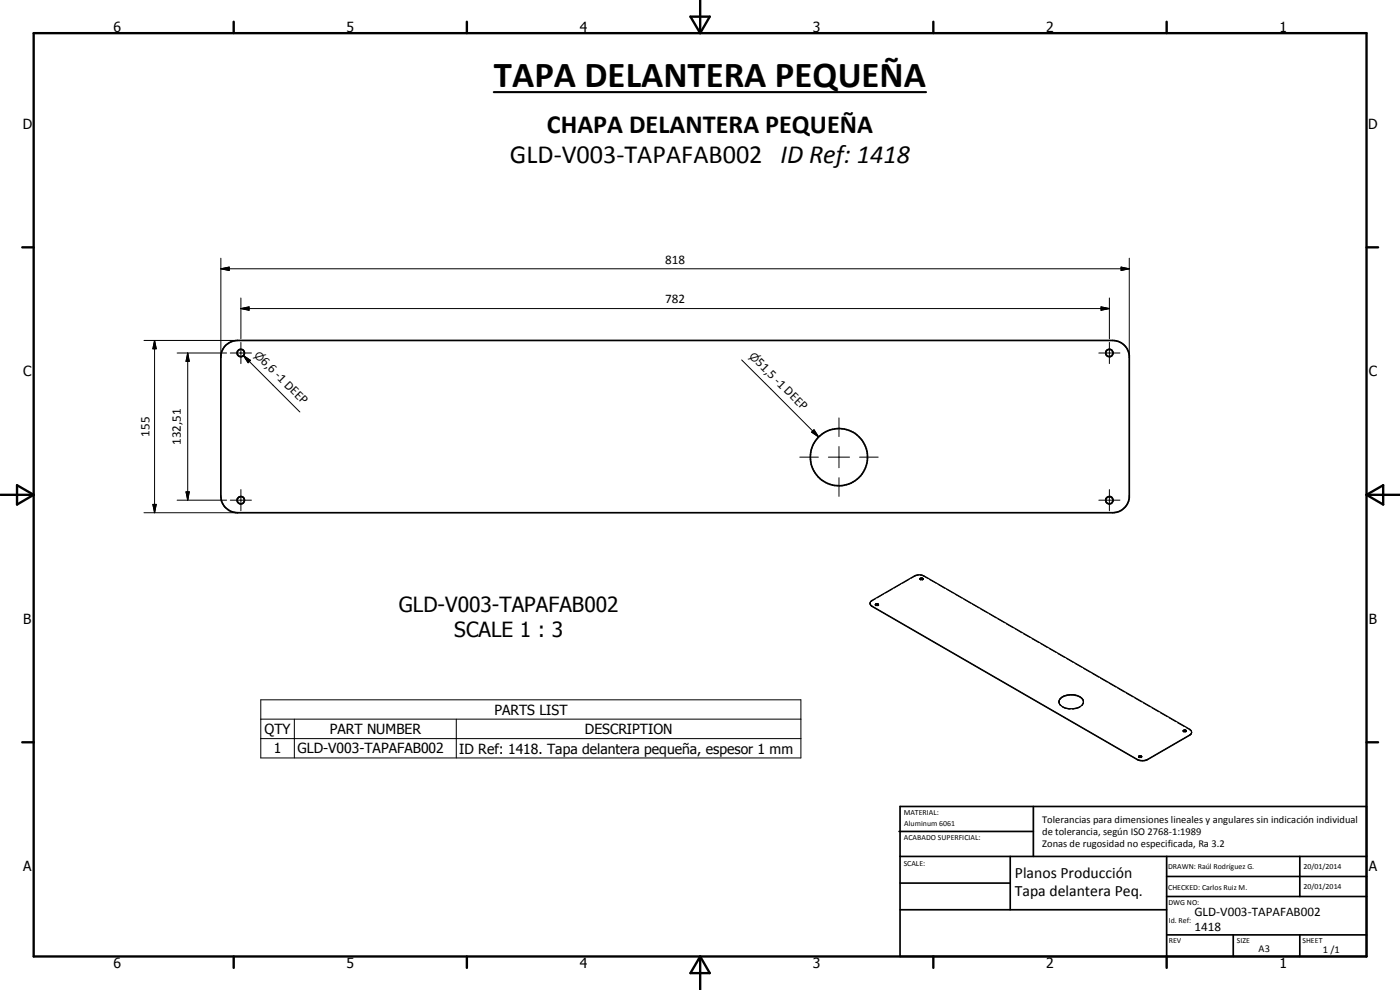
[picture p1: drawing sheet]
<svg xmlns="http://www.w3.org/2000/svg" width="420mm" height="297mm" viewBox="0 0 420 297" stroke-linecap="round" stroke-linejoin="round" font-family="sans-serif">
<g fill="none" stroke="#000" stroke-width=".51">
<path d="M67.6 103.8l1.6-1.2 2.1-.4h262.7a5 5 0 0 1 4.9 4.4v42.8a5 5 0 0 1-4.9 4.4h-262.7a5 5 0 0 1-5-5v-41.6l.2-1.6zM269.8 249.5h40.3M270.1 242h140v45h-140zM270.1 257h140M303.2 257v16M310.1 242v15M350.1 257v30M390.1 257v12M270.1 265h33.1M270.1 273h80M350.1 269h60M350.1 263h60"/>
<path d="M350.1 280.5h60M370.1 280.5v6.5M390.1 280.5v6.5"/>
<circle cx="72.3" cy="105.9" r="1.11"/>
<circle cx="332.9" cy="105.9" r="1.11"/>
<circle cx="251.8" cy="137.2" r="8.6"/>
<circle cx="72.3" cy="150.1" r="1.09"/>
<circle cx="333" cy="150.1" r="1.1"/>
</g>
<g fill="none" stroke="#000" stroke-width=".35">
<path d="M276.1 173.5l.7-.1 .2 .4-.6 .1zM277 173.7l-.6-.2-.3 .2M261.1 181.3v-.5l.4-.5 12.9-7.5a3.1 3.1 0 0 1 3 0l79.6 46 .6 .9M261.1 181.2l.6 .8 79.6 46a3.9 3.9 0 0 0 3.1 0l12.6-7.4 .6-.6M261.2 181.4l.5 .5 79.6 45.9a3.5 3.5 0 0 0 3.1 0l12.6-7.3 .6-.8M262.7 181.4l.3-.2 .6 .2M262.8 181.2a.4 .4 0 0 1 .6-.1 .4 .4 0 0 1 .1 .5l-.8-.1zM325.2 210.4a3.3 3.3 0 0 0-3.8-2l-2.2 .4a1.67 1.67 0 0 0-1.4 1.5 1.67 1.67 0 0 0 1 1.7 5.1 5.1 0 0 0 6.1-.8 1.49 1.49 0 0 0-.8-2.1 5 5 0 0 0-6.1 1l-.2 .5M355.1 219.2l.6-.2 .3 .2a.46 .46 0 0 1-.4 .3 .46 .46 0 0 1-.5-.3zM355.1 219.3l.3-.2 .6 .2M357.6 219.7v.1M341.7 227.1l.5-.3 .4 .3"/>
<path d="M342.6 226.9l-.6-.2-.3 .4M342.6 226.9v.1M342.6 227l-.2 .2-.7-.1"/>
</g>
<g fill="none" stroke="#000" stroke-width=".3">
<path d="M66.3 77.5v29.7M338.9 77.5v29.7M66.3 80.6l2.5-.5v1.1zM66.3 80.6h272.6M72.3 92.6l2.4-.5v1zM72.3 89.4v12.2M72.3 92.6h260.6M330.4 92.1l2.5 .5-2.5 .5zM332.9 89.4v12.2M336.5 80.1l2.4 .5-2.4 .6zM43.2 102.2h28.1M46.4 102.2l.5 2.4h-1z"/>
<path d="M46.4 102.2v51.6M53.2 105.9h14.8M56.3 105.9l.5 2.5h-1zM56.3 105.9v44.2M69.1 105.9h6.4M72.3 102.7v6.4M73.1 106.7l2.1 1.4-.7 .7zM73.1 106.7l16.9 16.9M222.6 108l23.1 23.1M329.8 105.9h6.3M332.9 102.7v6.4M240 137.2h5.6"/>
<path d="M243.6 129.7l.7-.8 1.4 2.2zM244.3 128.9l1.4 2.2-2.1-1.4zM248.6 137.2h6.4M251.8 125.4v5.6M251.8 134v6.3M258 137.2h5.6M43.2 153.8h28.1M45.9 151.3h1l-.5 2.5zM53.2 150.1h14.8M55.8 147.6h1l-.5 2.5zM69.1 150.1h6.4M72.3 146.9v6.3"/>
<path d="M251.8 143.3v5.6M329.8 150.1h6.3M332.9 146.9v6.3M262.8 179.7l-1.4 .8M265.2 178.2l-1.9 1.2M267.8 176.7l-2 1.2M270.3 175.3l-2 1.1M272.9 173.8l-2.1 1.2M275.6 172.6l-2.2 .9M276.1 173.7l.3 .3M276.2 172.6h.1M276.2 172.6l2.2 .9"/>
<path d="M277 173.7l-.2 .3M278.9 173.9l2.1 1.1M281.5 175.3l2 1.2M284.1 176.8l2 1.2M286.7 178.3l2 1.2M289.2 179.7l2.1 1.3M261.2 180.8l-.1 .3M262.7 181.4h.1M262.7 181.4l.3 .3M263.6 181.4l-.2 .3M263.7 181.4h.1M291.8 181.2l2 1.2"/>
<path d="M294.3 182.8l2.1 1.1M296.9 184.2l2.1 1.2M299.5 185.7l2 1.2M302 187.2l2.1 1.2M304.6 188.6l2.1 1.3M307.2 190.2l2 1.1M309.7 191.6l2.1 1.2M312.3 193.1l2.1 1.2M314.9 194.6l2 1.1M317.4 196.1l2.1 1.2M320 197.5l2.1 1.3M322.6 199.1l2 1.1"/>
<path d="M78.3 210h162.1v17.4h-162.1zM78.3 215.8h162.1M88.3 215.8v11.6M136.9 215.8v11.6M317.8 210.5l.5 1.2M318.8 212.1l2.4 .7M324.2 212.1l-2.4 .7M325.2 210.5l-.5 1.2M325.2 200.5l2 1.2M327.7 202l2.1 1.2M330.3 203.5l2 1.2M332.9 205l2 1.2"/>
<path d="M335.4 206.5l2.1 1.1M338 207.9l2.1 1.2M340.6 209.4l2 1.2M343.1 210.9l2.1 1.2M345.7 212.4l2.1 1.2M348.3 213.9l2 1.2M350.8 215.3l2.1 1.2M353.4 216.8l2.1 1.2M355.1 219.4l.2 .2M355.1 219.2v.2M355.1 219.3v.1M356 218.3l1.3 .8"/>
<path d="M356 219.2l-.2 .4M357.5 219.4l.1 .4M78.3 221.6h162.1M341.7 227l.3 .3M342.6 227l-.2 .3"/>
</g>
<g fill="none" stroke="#000" stroke-width=".71">
<path d="M10.1 9.9h400v277.1h-400zM70.1 6.5v3.4M140.1 6.5v3.4M207.2 5h5.8l-2.9 4.9zM210.1 0v9.9M280.1 6.5v3.4M350.1 6.5v3.4M6.7 74.2h3.4M410.1 74.2h3.5M.1 148.5h10M5.1 145.6l5 2.9-5 2.9zM410.1 148.5h10"/>
<path d="M410.1 148.5l5-2.9v5.8zM6.7 222.7h3.4M410.1 222.7h3.5M70.1 287v3.4M140.1 287v3.4M210.1 287v10M210.1 287l2.9 5h-5.8zM280.1 287v3.4M350.1 287v3.4"/>
</g>
<path d="M66.3 80.6l2.5-.5v1.1zM72.3 92.6l2.4-.5v1zM330.4 92.1l2.5 .5-2.5 .5zM336.5 80.1l2.4 .5-2.4 .6zM46.4 102.2l.5 2.4h-1zM56.3 105.9l.5 2.5h-1zM73.1 106.7l2.1 1.4-.7 .7zM244.3 128.9l1.4 2.2-2.1-1.4zM45.9 151.3h1l-.5 2.5zM55.8 147.6h1l-.5 2.5z" fill="#000"/>
<path d="M148.2 27.6h129.7" fill="none" stroke="#000" stroke-width=".63"/>
<text font-size="11" x="148.2" y="26.1">TAPA DELANTERA PEQUEÑA</text>
<g font-size="7.9">
<text x="164.2" y="39.8">CHAPA DELANTERA PEQUEÑA</text>
<text x="153" y="48.8">GLD-V003-TAPAFAB002 ID Ref: 1418</text>
</g>
<g font-size="6.3">
<text x="119.7" y="183.7">GLD-V003-TAPAFAB002</text>
<text x="136.3" y="191.2">SCALE 1 : 3</text>
</g>
<g font-size="4.7">
<text x="304.6" y="263.5">Planos Producción</text>
<text x="304.6" y="268.9">Tapa delantera Peq.</text>
</g>
<g font-size="4.2">
<text x="34" y="9.6">6</text>
<text x="104" y="9.6">5</text>
<text x="174" y="9.6">4</text>
<text x="244" y="9.6">3</text>
<text x="314" y="9.6">2</text>
<text x="384" y="9.6">1</text>
<text x="6.8" y="38.7">D</text>
<text x="410.6" y="38.7">D</text>
<text x="7" y="112.9">C</text>
<text x="410.8" y="112.9">C</text>
<text x="7" y="187.1">B</text>
<text x="410.8" y="187.1">B</text>
<text x="148.4" y="214.5">PARTS LIST</text>
<text x="79.4" y="220.3">QTY</text>
<text x="99" y="220.2">PART NUMBER</text>
<text x="175.5" y="220.3">DESCRIPTION</text>
<text x="82.2" y="226.1">1</text>
<text x="89.3" y="226.1">GLD-V003-TAPAFAB002</text>
<text x="137.8" y="226.2">ID Ref: 1418. Tapa delantera pequeña, espesor 1 mm</text>
<text x="7" y="261.4">A</text>
<text x="410.8" y="261.4">A</text>
<text x="34" y="290.4">6</text>
<text x="104" y="290.4">5</text>
<text x="174" y="290.4">4</text>
<text x="244" y="290.4">3</text>
<text x="314" y="290.4">2</text>
<text x="384" y="290.4">1</text>
</g>
<g font-size="3.9">
<text x="199.6" y="79.1">818</text>
<text x="199.6" y="91.1">782</text>
<text x="78.1" y="108.7" transform="rotate(45 78.1 108.7)">6,6 -1 DEEP</text>
<text x="226.6" y="109" transform="rotate(45 226.6 109)">51,5 -1 DEEP</text>
<text x="44.8" y="131" transform="rotate(-90 44.8 131)">155</text>
<text x="54.3" y="133.5" transform="rotate(-90 54.3 133.5)">132,51</text>
<text x="358.5" y="275">GLD-V003-TAPAFAB002</text>
<text x="358.5" y="279.4">1418</text>
</g>
<g font-size="3.3">
<text x="76.1" y="106.7" transform="rotate(45 76.1 106.7)">n</text>
<text x="224.7" y="107" transform="rotate(45 224.7 107)">n</text>
</g>
<g font-size="3.1">
<text x="312.7" y="246.8">Tolerancias para dimensiones lineales y angulares sin indicación individual</text>
<text x="312.7" y="250.4">de tolerancia, según ISO 2768-1:1989</text>
<text x="312.7" y="254">Zonas de rugosidad no especificada, Ra 3.2</text>
<text x="377.7" y="285.6">A3</text>
<text x="397" y="285.9">1 /1</text>
</g>
<g font-size="2.4">
<text x="271.2" y="244.4">MATERIAL:</text>
<text x="271.3" y="252">ACABADO SUPERFICIAL:</text>
<text x="271.4" y="247.9">Aluminum 6061</text>
<text x="271.2" y="259.7">SCALE:</text>
<text x="350.6" y="260.8">DRAWN: Raúl Rodríguez G.</text>
<text x="391.2" y="260.6">20/01/2014</text>
<text x="350.6" y="267">CHECKED: Carlos Ruiz M.</text>
<text x="391.2" y="266.7">20/01/2014</text>
<text x="350.6" y="271.4">DWG NO:</text>
<text x="350.8" y="276.9">Id. Ref:</text>
<text x="350.8" y="282.8">REV</text>
<text x="371.2" y="282.9">SIZE</text>
<text x="390.9" y="282.9">SHEET</text>
</g>
</svg>
